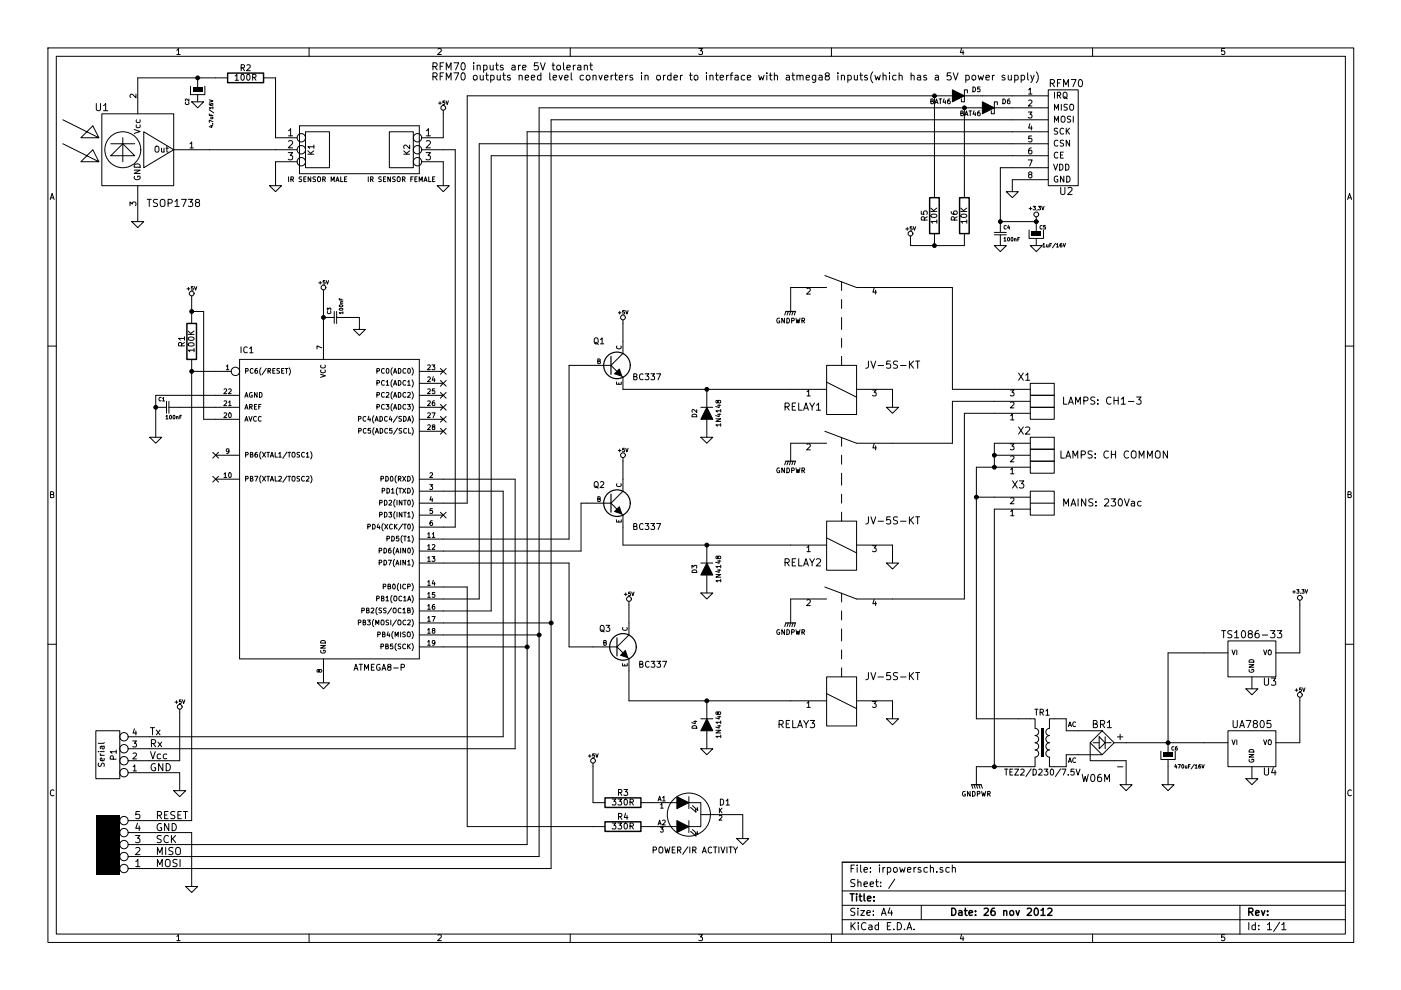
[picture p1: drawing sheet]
EESchema Schematic File Version 2  date Mon 26 Nov 2012 02:28:51 PM EET
LIBS:74xx
LIBS:adc-dac
LIBS:analog_switches
LIBS:atmel
LIBS:audio
LIBS:brooktre
LIBS:cmos4000
LIBS:cmos_ieee
LIBS:conn
LIBS:contrib
LIBS:cypress
LIBS:device
LIBS:digital-audio
LIBS:display
LIBS:dsp
LIBS:elec-unifil
LIBS:gennum
LIBS:graphic
LIBS:intel
LIBS:interface
LIBS:linear
LIBS:memory
LIBS:microchip
LIBS:microchip1
LIBS:microcontrollers
LIBS:motorola
LIBS:opto
LIBS:philips
LIBS:power
LIBS:pspice
LIBS:regul
LIBS:sensors
LIBS:siliconi
LIBS:special
LIBS:texas
LIBS:transf
LIBS:transistors
LIBS:ttl_ieee
LIBS:valves
LIBS:video
LIBS:xilinx
LIBS:irpowersch-cache
EELAYER 24  0
EELAYER END
$Descr A4 11700 8267
Sheet 1 1
Title ""
Date "26 nov 2012"
Rev ""
Comp ""
Comment1 ""
Comment2 ""
Comment3 ""
Comment4 ""
$EndDescr
Wire Wire Line
	4950 6900 3900 6900
Wire Wire Line
	3900 6900 3900 4900
Wire Wire Line
	3900 4900 3700 4900
Connection ~ 8650 1850
Connection ~ 7800 800 
Connection ~ 8050 900 
Wire Wire Line
	8050 1550 8050 900 
Connection ~ 8350 1850
Wire Wire Line
	8650 1850 8350 1850
Wire Wire Line
	8050 900  4500 900 
Wire Wire Line
	8200 800  8450 800 
Wire Wire Line
	8450 1200 4000 1200
Wire Wire Line
	8450 1000 4600 1000
Wire Wire Line
	3900 4200 3900 800 
Wire Wire Line
	3900 4200 3700 4200
Connection ~ 5900 5850
Connection ~ 5900 4550
Connection ~ 5900 3250
Connection ~ 8300 3900
Wire Wire Line
	7600 2000 7600 2050
Wire Wire Line
	8450 1500 8450 1600
Wire Wire Line
	10850 5050 10850 5450
Wire Wire Line
	3700 5100 4100 5100
Wire Wire Line
	4100 5100 4100 1300
Connection ~ 4400 5400
Wire Wire Line
	4400 1100 4400 7050
Wire Wire Line
	8150 6550 8150 6400
Connection ~ 8150 4150
Wire Wire Line
	8500 6000 8150 6000
Wire Wire Line
	8150 6000 8150 3900
Wire Wire Line
	4900 4200 4850 4200
Wire Wire Line
	4850 4200 4850 4600
Wire Wire Line
	4850 4600 3700 4600
Connection ~ 2700 2650
Wire Wire Line
	2700 2800 2700 2450
Wire Wire Line
	1800 3500 1700 3500
Wire Wire Line
	1700 3500 1700 2600
Wire Wire Line
	1500 3400 1800 3400
Wire Wire Line
	3700 5200 4600 5200
Wire Wire Line
	3700 5400 4400 5400
Wire Wire Line
	4200 4100 4200 6150
Wire Wire Line
	4200 4100 3700 4100
Wire Wire Line
	7450 4550 7450 4700
Wire Wire Line
	6600 5000 6600 5200
Wire Wire Line
	6600 2400 6600 2600
Wire Wire Line
	7450 3700 7950 3700
Wire Wire Line
	7950 3700 7950 3350
Wire Wire Line
	5200 4400 5200 4550
Wire Wire Line
	5200 4550 6600 4550
Wire Wire Line
	4950 6400 4950 6700
Wire Wire Line
	1700 2600 1600 2600
Wire Notes Line
	2500 1050 3500 1050
Wire Notes Line
	2500 1050 2500 1450
Wire Notes Line
	2500 1450 3500 1450
Wire Notes Line
	3500 1450 3500 1050
Wire Wire Line
	2300 1350 2300 1550
Wire Wire Line
	10850 6200 10850 5850
Wire Wire Line
	1750 1250 2300 1250
Connection ~ 8300 3800
Wire Wire Line
	8300 3700 8300 3900
Wire Wire Line
	1600 7400 1600 6950
Wire Wire Line
	1600 6950 1300 6950
Wire Wire Line
	1250 6250 4300 6250
Connection ~ 1600 3100
Wire Wire Line
	1300 6850 1600 6850
Wire Wire Line
	1600 6850 1600 3100
Wire Wire Line
	1500 5950 1500 6350
Wire Wire Line
	4300 6250 4300 4000
Wire Wire Line
	1600 2600 1600 2500
Wire Wire Line
	5250 5200 5250 5050
Wire Wire Line
	5200 2850 5200 2700
Connection ~ 9750 6200
Wire Wire Line
	9400 6350 9400 6550
Wire Wire Line
	8900 6300 8900 6400
Wire Wire Line
	8900 6100 8900 6000
Wire Wire Line
	9750 6400 9750 6550
Wire Wire Line
	5200 4000 5200 3850
Wire Wire Line
	1600 3100 1800 3100
Connection ~ 1600 2600
Wire Wire Line
	4200 6150 1250 6150
Wire Wire Line
	1500 6350 1250 6350
Wire Wire Line
	1250 6450 1500 6450
Wire Wire Line
	1500 6450 1500 6600
Wire Wire Line
	1300 7150 4500 7150
Wire Wire Line
	7950 3350 8300 3350
Wire Wire Line
	1150 650  1800 650 
Connection ~ 1650 650 
Wire Wire Line
	2300 1150 2300 650 
Wire Wire Line
	3700 1350 3700 1550
Wire Wire Line
	3700 1150 3700 950 
Wire Wire Line
	6100 6800 6200 6800
Wire Wire Line
	6200 6800 6200 7000
Wire Wire Line
	6600 3250 5200 3250
Wire Wire Line
	5250 5600 5250 5850
Wire Wire Line
	5250 5850 6600 5850
Wire Wire Line
	7450 2400 7950 2400
Wire Wire Line
	7950 2400 7950 3250
Wire Wire Line
	7950 3250 8300 3250
Wire Wire Line
	8300 3450 8050 3450
Wire Wire Line
	7450 5000 8050 5000
Wire Wire Line
	8050 5000 8050 3450
Wire Wire Line
	6600 3700 6600 3850
Wire Wire Line
	7450 3250 7450 3400
Wire Wire Line
	7450 5850 7450 6000
Wire Wire Line
	10050 6200 9400 6200
Wire Wire Line
	4300 4000 3700 4000
Wire Wire Line
	3700 5300 4500 5300
Wire Wire Line
	4600 1000 4600 7250
Wire Wire Line
	4600 7250 1300 7250
Wire Wire Line
	1800 3300 1300 3300
Wire Wire Line
	1300 3300 1300 3650
Connection ~ 1300 3400
Wire Wire Line
	2900 2650 3000 2650
Wire Wire Line
	3000 2650 3000 2750
Wire Wire Line
	3700 4500 4750 4500
Wire Wire Line
	4750 4500 4750 3050
Wire Wire Line
	4750 3050 4900 3050
Wire Wire Line
	3700 4700 4750 4700
Wire Wire Line
	4750 4700 4750 5400
Wire Wire Line
	4750 5400 4950 5400
Wire Wire Line
	8150 6400 8500 6400
Wire Wire Line
	8300 3900 8150 3900
Wire Wire Line
	8300 4150 8150 4150
Wire Wire Line
	8300 4250 8300 6400
Connection ~ 8300 6400
Wire Wire Line
	4500 7150 4500 900 
Connection ~ 4500 5300
Connection ~ 4600 5200
Wire Wire Line
	10050 5450 9750 5450
Wire Wire Line
	9750 5450 9750 6200
Wire Wire Line
	8450 1400 8350 1400
Wire Wire Line
	7600 2050 8050 2050
Connection ~ 7800 2050
Wire Wire Line
	3700 5000 4000 5000
Wire Wire Line
	4000 5000 4000 1200
Wire Wire Line
	3700 1250 3800 1250
Wire Wire Line
	3700 4400 3800 4400
Wire Wire Line
	3800 4400 3800 1250
Wire Wire Line
	4400 1100 8450 1100
Wire Wire Line
	4100 1300 8450 1300
Wire Wire Line
	3900 800  7800 800 
Wire Wire Line
	8350 1400 8350 1850
Wire Wire Line
	7800 800  7800 1550
Wire Wire Line
	4400 7050 1300 7050
$Comp
L +3,3V #PWR?
U 1 1
P 8650 1850
F 0 "#PWR?" H 8650 1810 30  0001 C CNN
F 1 "+3,3V" H 8650 1960 30  0000 C CNN
	1    8650 1850
	1    0    0    -1  
$EndComp
Text Notes 3600 600  0    60   ~ 0
RFM70 inputs are 5V tolerant\nRFM70 outputs need level converters in order to interface with atmega8 inputs(which has a 5V power supply)
$Comp
L GND #PWR32
U 1 1
P 8650 2050
F 0 "#PWR32" H 8650 2050 30  0001 C CNN
F 1 "GND" H 8650 1980 30  0001 C CNN
	1    8650 2050
	1    0    0    -1  
$EndComp
$Comp
L GND #PWR30
U 1 1
P 8350 2050
F 0 "#PWR30" H 8350 2050 30  0001 C CNN
F 1 "GND" H 8350 1980 30  0001 C CNN
	1    8350 2050
	1    0    0    -1  
$EndComp
$Comp
L CPSMALL C5
U 1 1
P 8650 1950
F 0 "C5" H 8675 2000 30  0000 L CNN
F 1 "1uF/16V" H 8700 1850 30  0000 L CNN
	1    8650 1950
	1    0    0    -1  
$EndComp
$Comp
L CSMALL C4
U 1 1
P 8350 1950
F 0 "C4" H 8375 2000 30  0000 L CNN
F 1 "100nF" H 8375 1900 30  0000 L CNN
	1    8350 1950
	1    0    0    -1  
$EndComp
$Comp
L CSMALL C3
U 1 1
P 2800 2650
F 0 "C3" H 2825 2700 30  0000 L CNN
F 1 "100nF" H 2825 2600 30  0000 L CNN
	1    2800 2650
	0    -1   -1   0   
$EndComp
NoConn ~ 3700 3300
NoConn ~ 3700 3200
NoConn ~ 3700 3100
$Comp
L +5V #PWR28
U 1 1
P 7600 2000
F 0 "#PWR28" H 7600 2090 20  0001 C CNN
F 1 "+5V" H 7600 2090 30  0000 C CNN
	1    7600 2000
	1    0    0    -1  
$EndComp
$Comp
L +3,3V #PWR37
U 1 1
P 10850 5050
F 0 "#PWR37" H 10850 5010 30  0001 C CNN
F 1 "+3,3V" H 10850 5160 30  0000 C CNN
	1    10850 5050
	1    0    0    -1  
$EndComp
$Comp
L GND #PWR35
U 1 1
P 10450 5750
F 0 "#PWR35" H 10450 5750 30  0001 C CNN
F 1 "GND" H 10450 5680 30  0001 C CNN
	1    10450 5750
	1    0    0    -1  
$EndComp
$Comp
L 7805 U3
U 1 1
P 10450 5500
F 0 "U3" H 10600 5304 60  0000 C CNN
F 1 "TS1086-33" H 10450 5700 60  0000 C CNN
	1    10450 5500
	1    0    0    -1  
$EndComp
$Comp
L GND #PWR31
U 1 1
P 8450 1600
F 0 "#PWR31" H 8450 1600 30  0001 C CNN
F 1 "GND" H 8450 1530 30  0001 C CNN
	1    8450 1600
	1    0    0    -1  
$EndComp
$Comp
L R R5
U 1 1
P 7800 1800
F 0 "R5" V 7880 1800 50  0000 C CNN
F 1 "10K" V 7800 1800 50  0000 C CNN
	1    7800 1800
	-1   0    0    1   
$EndComp
$Comp
L R R6
U 1 1
P 8050 1800
F 0 "R6" V 8130 1800 50  0000 C CNN
F 1 "10K" V 8050 1800 50  0000 C CNN
	1    8050 1800
	-1   0    0    1   
$EndComp
$Comp
L DIODESCH D5
U 1 1
P 8000 800
F 0 "D5" H 8150 850 40  0000 C CNN
F 1 "BAT46" H 7850 750 40  0000 C CNN
	1    8000 800 
	1    0    0    -1  
$EndComp
$Comp
L DIODESCH D6
U 1 1
P 8250 900
F 0 "D6" H 8400 950 40  0000 C CNN
F 1 "BAT46" H 8100 850 40  0000 C CNN
	1    8250 900 
	1    0    0    -1  
$EndComp
$Comp
L RFM70 U2
U 1 1
P 8850 1150
F 0 "U2" H 8900 700 60  0000 C CNN
F 1 "RFM70" H 8900 1600 60  0000 C CNN
	1    8850 1150
	1    0    0    -1  
$EndComp
NoConn ~ 3700 3400
NoConn ~ 3700 3500
NoConn ~ 3700 3600
$Comp
L ATMEGA8-P IC1
U 1 1
P 2700 4200
F 0 "IC1" H 2000 5450 50  0000 L BNN
F 1 "ATMEGA8-P" H 2950 2800 50  0000 L BNN
F 2 "DIL28" H 3200 2725 50  0001 C CNN
	1    2700 4200
	1    0    0    -1  
$EndComp
$Comp
L SMALL_DIODE-ARRAY_BRIDGE2PULSE BR1
U 1 1
P 9200 6200
F 0 "BR1" H 9200 6350 60  0000 C CNN
F 1 "W06M" H 9150 5900 60  0000 C CNN
	1    9200 6200
	1    0    0    -1  
$EndComp
$Comp
L GND #PWR27
U 1 1
P 7450 6000
F 0 "#PWR27" H 7450 6000 30  0001 C CNN
F 1 "GND" H 7450 5930 30  0001 C CNN
	1    7450 6000
	1    0    0    -1  
$EndComp
$Comp
L GND #PWR26
U 1 1
P 7450 4700
F 0 "#PWR26" H 7450 4700 30  0001 C CNN
F 1 "GND" H 7450 4630 30  0001 C CNN
	1    7450 4700
	1    0    0    -1  
$EndComp
$Comp
L GND #PWR25
U 1 1
P 7450 3400
F 0 "#PWR25" H 7450 3400 30  0001 C CNN
F 1 "GND" H 7450 3330 30  0001 C CNN
	1    7450 3400
	1    0    0    -1  
$EndComp
$Comp
L GNDPWR #PWR22
U 1 1
P 6600 2600
F 0 "#PWR22" H 6600 2650 40  0001 C CNN
F 1 "GNDPWR" H 6600 2520 40  0000 C CNN
	1    6600 2600
	1    0    0    -1  
$EndComp
$Comp
L GNDPWR #PWR23
U 1 1
P 6600 3850
F 0 "#PWR23" H 6600 3900 40  0001 C CNN
F 1 "GNDPWR" H 6600 3770 40  0000 C CNN
	1    6600 3850
	1    0    0    -1  
$EndComp
$Comp
L GND #PWR18
U 1 1
P 5900 3650
F 0 "#PWR18" H 5900 3650 30  0001 C CNN
F 1 "GND" H 5900 3580 30  0001 C CNN
	1    5900 3650
	1    0    0    -1  
$EndComp
$Comp
L GND #PWR19
U 1 1
P 5900 4950
F 0 "#PWR19" H 5900 4950 30  0001 C CNN
F 1 "GND" H 5900 4880 30  0001 C CNN
	1    5900 4950
	1    0    0    -1  
$EndComp
$Comp
L DIODE D4
U 1 1
P 5900 6050
F 0 "D4" H 5900 6150 40  0000 C CNN
F 1 "1N4148" H 5900 5950 40  0000 C CNN
	1    5900 6050
	0    -1   -1   0   
$EndComp
$Comp
L DIODE D3
U 1 1
P 5900 4750
F 0 "D3" H 5900 4850 40  0000 C CNN
F 1 "1N4148" H 5900 4650 40  0000 C CNN
	1    5900 4750
	0    -1   -1   0   
$EndComp
$Comp
L DIODE D2
U 1 1
P 5900 3450
F 0 "D2" H 5900 3550 40  0000 C CNN
F 1 "1N4148" H 5900 3350 40  0000 C CNN
	1    5900 3450
	0    -1   -1   0   
$EndComp
$Comp
L RELAY-1XCLOSED RELAY3
U 1 1
P 7500 5400
F 0 "RELAY3" V 6850 6250 60  0000 C CNN
F 1 "JV-5S-KT" V 7250 5450 60  0000 C CNN
	1    7500 5400
	0    -1   -1   0   
$EndComp
$Comp
L RELAY-1XCLOSED RELAY2
U 1 1
P 7500 4100
F 0 "RELAY2" V 6900 4900 60  0000 C CNN
F 1 "JV-5S-KT" V 7250 4150 60  0000 C CNN
	1    7500 4100
	0    -1   -1   0   
$EndComp
$Comp
L RELAY-1XCLOSED RELAY1
U 1 1
P 7500 2800
F 0 "RELAY1" V 6900 3600 60  0000 C CNN
F 1 "JV-5S-KT" V 7250 2850 60  0000 C CNN
	1    7500 2800
	0    -1   -1   0   
$EndComp
$Comp
L TSOP2438 U1
U 1 1
P 1150 1250
F 0 "U1" H 850 1600 60  0000 C CNN
F 1 "TSOP1738" H 1450 800 60  0000 C CNN
	1    1150 1250
	1    0    0    -1  
$EndComp
$Comp
L +5V #PWR14
U 1 1
P 4950 6400
F 0 "#PWR14" H 4950 6490 20  0001 C CNN
F 1 "+5V" H 4950 6490 30  0000 C CNN
	1    4950 6400
	1    0    0    -1  
$EndComp
$Comp
L R R3
U 1 1
P 5200 6700
F 0 "R3" V 5280 6700 50  0000 C CNN
F 1 "330R" V 5200 6700 50  0000 C CNN
	1    5200 6700
	0    -1   -1   0   
$EndComp
$Comp
L BI_LED D1
U 1 1
P 5750 6800
F 0 "D1" H 6050 6900 50  0000 C CNN
F 1 "POWER/IR ACTIVITY" H 5800 6500 50  0000 C CNN
	1    5750 6800
	1    0    0    -1  
$EndComp
$Comp
L GND #PWR21
U 1 1
P 6200 7000
F 0 "#PWR21" H 6200 7000 30  0001 C CNN
F 1 "GND" H 6200 6930 30  0001 C CNN
	1    6200 7000
	1    0    0    -1  
$EndComp
$Comp
L R R4
U 1 1
P 5200 6900
F 0 "R4" V 5280 6900 50  0000 C CNN
F 1 "330R" V 5200 6900 50  0000 C CNN
	1    5200 6900
	0    -1   -1   0   
$EndComp
Text Notes 1250 6350 0    60   ~ 0
Vcc
Text Notes 1250 6250 0    60   ~ 0
Rx
Text Notes 1250 6150 0    60   ~ 0
Tx
Text Notes 1250 6450 0    60   ~ 0
GND
Text Notes 1300 7250 0    60   ~ 0
MOSI
Text Notes 1300 7150 0    60   ~ 0
MISO
Text Notes 1300 7050 0    60   ~ 0
SCK
Text Notes 1300 6950 0    60   ~ 0
GND
Text Notes 1300 6850 0    60   ~ 0
RESET
NoConn ~ 1800 3800
NoConn ~ 1800 4000
NoConn ~ 3700 4300
$Comp
L GND #PWR2
U 1 1
P 1300 3650
F 0 "#PWR2" H 1300 3650 30  0001 C CNN
F 1 "GND" H 1300 3580 30  0001 C CNN
	1    1300 3650
	1    0    0    -1  
$EndComp
$Comp
L CSMALL C1
U 1 1
P 1400 3400
F 0 "C1" V 1450 3450 30  0000 L CNN
F 1 "100nF" V 1300 3350 30  0000 L CNN
	1    1400 3400
	0    -1   -1   0   
$EndComp
$Comp
L +5V #PWR12
U 1 1
P 3700 950
F 0 "#PWR12" H 3700 1040 20  0001 C CNN
F 1 "+5V" H 3700 1040 30  0000 C CNN
	1    3700 950 
	-1   0    0    -1  
$EndComp
$Comp
L GND #PWR13
U 1 1
P 3700 1550
F 0 "#PWR13" H 3700 1550 30  0001 C CNN
F 1 "GND" H 3700 1480 30  0001 C CNN
	1    3700 1550
	1    0    0    -1  
$EndComp
$Comp
L GND #PWR8
U 1 1
P 2300 1550
F 0 "#PWR8" H 2300 1550 30  0001 C CNN
F 1 "GND" H 2300 1480 30  0001 C CNN
	1    2300 1550
	1    0    0    -1  
$EndComp
$Comp
L CONN_3 K2
U 1 1
P 3350 1250
F 0 "K2" V 3300 1250 50  0000 C CNN
F 1 "IR SENSOR FEMALE" H 3350 1000 40  0000 C CNN
	1    3350 1250
	-1   0    0    -1  
$EndComp
$Comp
L CONN_3 K1
U 1 1
P 2650 1250
F 0 "K1" V 2600 1250 50  0000 C CNN
F 1 "IR SENSOR MALE" H 2650 1000 40  0000 C CNN
	1    2650 1250
	1    0    0    -1  
$EndComp
$Comp
L BIG_TERMINAL_BLOCK-2PIN X3
U 1 1
P 7800 4400
F 0 "X3" H 8500 4750 60  0000 C CNN
F 1 "MAINS: 230Vac" H 9200 4600 60  0000 C CNN
	1    7800 4400
	1    0    0    -1  
$EndComp
$Comp
L BIG_TERMINAL_BLOCK-3PIN X1
U 1 1
P 7800 3600
F 0 "X1" H 8550 4050 60  0000 C CNN
F 1 "LAMPS: CH1-3" H 9200 3850 60  0000 C CNN
	1    7800 3600
	1    0    0    -1  
$EndComp
$Comp
L BIG_TERMINAL_BLOCK-3PIN X2
U 1 1
P 7800 4050
F 0 "X2" H 8550 4500 60  0000 C CNN
F 1 "LAMPS: CH COMMON" H 9300 4300 60  0000 C CNN
	1    7800 4050
	1    0    0    -1  
$EndComp
$Comp
L GND #PWR7
U 1 1
P 1650 850
F 0 "#PWR7" H 1650 850 30  0001 C CNN
F 1 "GND" H 1650 780 30  0001 C CNN
	1    1650 850 
	1    0    0    -1  
$EndComp
$Comp
L R R2
U 1 1
P 2050 650
F 0 "R2" V 2130 650 50  0000 C CNN
F 1 "100R" V 2050 650 50  0000 C CNN
	1    2050 650 
	0    -1   -1   0   
$EndComp
$Comp
L CPSMALL C2
U 1 1
P 1650 750
F 0 "C2" V 1550 650 30  0000 L CNN
F 1 "4.7uF/16V" V 1750 550 30  0000 L CNN
	1    1650 750 
	1    0    0    -1  
$EndComp
$Comp
L GND #PWR1
U 1 1
P 1150 1850
F 0 "#PWR1" H 1150 1850 30  0001 C CNN
F 1 "GND" H 1150 1780 30  0001 C CNN
	1    1150 1850
	1    0    0    -1  
$EndComp
$Comp
L +5V #PWR3
U 1 1
P 1500 5950
F 0 "#PWR3" H 1500 6040 20  0001 C CNN
F 1 "+5V" H 1500 6040 30  0000 C CNN
	1    1500 5950
	1    0    0    -1  
$EndComp
$Comp
L GND #PWR4
U 1 1
P 1500 6600
F 0 "#PWR4" H 1500 6600 30  0001 C CNN
F 1 "GND" H 1500 6530 30  0001 C CNN
	1    1500 6600
	1    0    0    -1  
$EndComp
$Comp
L CONN_4 P1
U 1 1
P 900 6300
F 0 "P1" V 850 6300 50  0000 C CNN
F 1 "Serial" V 950 6300 50  0000 C CNN
	1    900  6300
	-1   0    0    1   
$EndComp
$Comp
L GND #PWR6
U 1 1
P 1600 7400
F 0 "#PWR6" H 1600 7400 30  0001 C CNN
F 1 "GND" H 1600 7330 30  0001 C CNN
	1    1600 7400
	1    0    0    -1  
$EndComp
$Comp
L CONN_5 P2
U 1 1
P 900 7050
F 0 "P2" V 850 7050 50  0000 C CNN
F 1 "ISP" V 950 7050 50  0000 C CNN
	1    900  7050
	-1   0    0    1   
$EndComp
$Comp
L GNDPWR #PWR29
U 1 1
P 8150 6550
F 0 "#PWR29" H 8150 6600 40  0001 C CNN
F 1 "GNDPWR" H 8150 6470 40  0000 C CNN
	1    8150 6550
	-1   0    0    -1  
$EndComp
$Comp
L GNDPWR #PWR24
U 1 1
P 6600 5200
F 0 "#PWR24" H 6600 5250 40  0001 C CNN
F 1 "GNDPWR" H 6600 5120 40  0000 C CNN
	1    6600 5200
	1    0    0    -1  
$EndComp
$Comp
L GND #PWR10
U 1 1
P 2700 5700
F 0 "#PWR10" H 2700 5700 30  0001 C CNN
F 1 "GND" H 2700 5630 30  0001 C CNN
	1    2700 5700
	1    0    0    -1  
$EndComp
$Comp
L +5V #PWR5
U 1 1
P 1600 2500
F 0 "#PWR5" H 1600 2590 20  0001 C CNN
F 1 "+5V" H 1600 2590 30  0000 C CNN
	1    1600 2500
	1    0    0    -1  
$EndComp
$Comp
L R R1
U 1 1
P 1600 2850
F 0 "R1" V 1680 2850 50  0000 C CNN
F 1 "100K" V 1600 2850 50  0000 C CNN
	1    1600 2850
	-1   0    0    1   
$EndComp
$Comp
L +5V #PWR9
U 1 1
P 2700 2450
F 0 "#PWR9" H 2700 2540 20  0001 C CNN
F 1 "+5V" H 2700 2540 30  0000 C CNN
	1    2700 2450
	1    0    0    -1  
$EndComp
$Comp
L GND #PWR11
U 1 1
P 3000 2750
F 0 "#PWR11" H 3000 2750 30  0001 C CNN
F 1 "GND" H 3000 2680 30  0001 C CNN
	1    3000 2750
	1    0    0    -1  
$EndComp
$Comp
L +5V #PWR38
U 1 1
P 10850 5850
F 0 "#PWR38" H 10850 5940 20  0001 C CNN
F 1 "+5V" H 10850 5940 30  0000 C CNN
	1    10850 5850
	1    0    0    -1  
$EndComp
$Comp
L +5V #PWR17
U 1 1
P 5250 5050
F 0 "#PWR17" H 5250 5140 20  0001 C CNN
F 1 "+5V" H 5250 5140 30  0000 C CNN
	1    5250 5050
	1    0    0    -1  
$EndComp
$Comp
L +5V #PWR16
U 1 1
P 5200 3850
F 0 "#PWR16" H 5200 3940 20  0001 C CNN
F 1 "+5V" H 5200 3940 30  0000 C CNN
	1    5200 3850
	1    0    0    -1  
$EndComp
$Comp
L +5V #PWR15
U 1 1
P 5200 2700
F 0 "#PWR15" H 5200 2790 20  0001 C CNN
F 1 "+5V" H 5200 2790 30  0000 C CNN
	1    5200 2700
	1    0    0    -1  
$EndComp
$Comp
L GND #PWR20
U 1 1
P 5900 6250
F 0 "#PWR20" H 5900 6250 30  0001 C CNN
F 1 "GND" H 5900 6180 30  0001 C CNN
	1    5900 6250
	1    0    0    -1  
$EndComp
$Comp
L GND #PWR36
U 1 1
P 10450 6500
F 0 "#PWR36" H 10450 6500 30  0001 C CNN
F 1 "GND" H 10450 6430 30  0001 C CNN
	1    10450 6500
	1    0    0    -1  
$EndComp
$Comp
L 7805 U4
U 1 1
P 10450 6250
F 0 "U4" H 10600 6054 60  0000 C CNN
F 1 "UA7805" H 10450 6450 60  0000 C CNN
	1    10450 6250
	1    0    0    -1  
$EndComp
$Comp
L GND #PWR34
U 1 1
P 9750 6550
F 0 "#PWR34" H 9750 6550 30  0001 C CNN
F 1 "GND" H 9750 6480 30  0001 C CNN
	1    9750 6550
	1    0    0    -1  
$EndComp
$Comp
L GND #PWR33
U 1 1
P 9400 6550
F 0 "#PWR33" H 9400 6550 30  0001 C CNN
F 1 "GND" H 9400 6480 30  0001 C CNN
	1    9400 6550
	1    0    0    -1  
$EndComp
$Comp
L CPSMALL C6
U 1 1
P 9750 6300
F 0 "C6" H 9775 6350 30  0000 L CNN
F 1 "470uF/16V" H 9800 6200 30  0000 L CNN
	1    9750 6300
	1    0    0    -1  
$EndComp
$Comp
L TRANSF1 TR1
U 1 1
P 8700 6200
F 0 "TR1" H 8700 6450 50  0000 C CNN
F 1 "TEZ2/D230/7.5V" H 8700 5950 50  0000 C CNN
	1    8700 6200
	1    0    0    -1  
$EndComp
$Comp
L BC237 Q3
U 1 1
P 5150 5400
F 0 "Q3" H 5050 5550 50  0000 C CNN
F 1 "BC337" H 5450 5250 50  0000 C CNN
F 2 "TO92-EBC" H 5340 5400 30  0001 C CNN
	1    5150 5400
	1    0    0    -1  
$EndComp
$Comp
L BC237 Q2
U 1 1
P 5100 4200
F 0 "Q2" H 5000 4350 50  0000 C CNN
F 1 "BC337" H 5400 4000 50  0000 C CNN
F 2 "TO92-EBC" H 5290 4200 30  0001 C CNN
	1    5100 4200
	1    0    0    -1  
$EndComp
$Comp
L BC237 Q1
U 1 1
P 5100 3050
F 0 "Q1" H 5000 3250 50  0000 C CNN
F 1 "BC337" H 5400 2950 50  0000 C CNN
F 2 "TO92-EBC" H 5290 3050 30  0001 C CNN
	1    5100 3050
	1    0    0    -1  
$EndComp
$EndSCHEMATC
